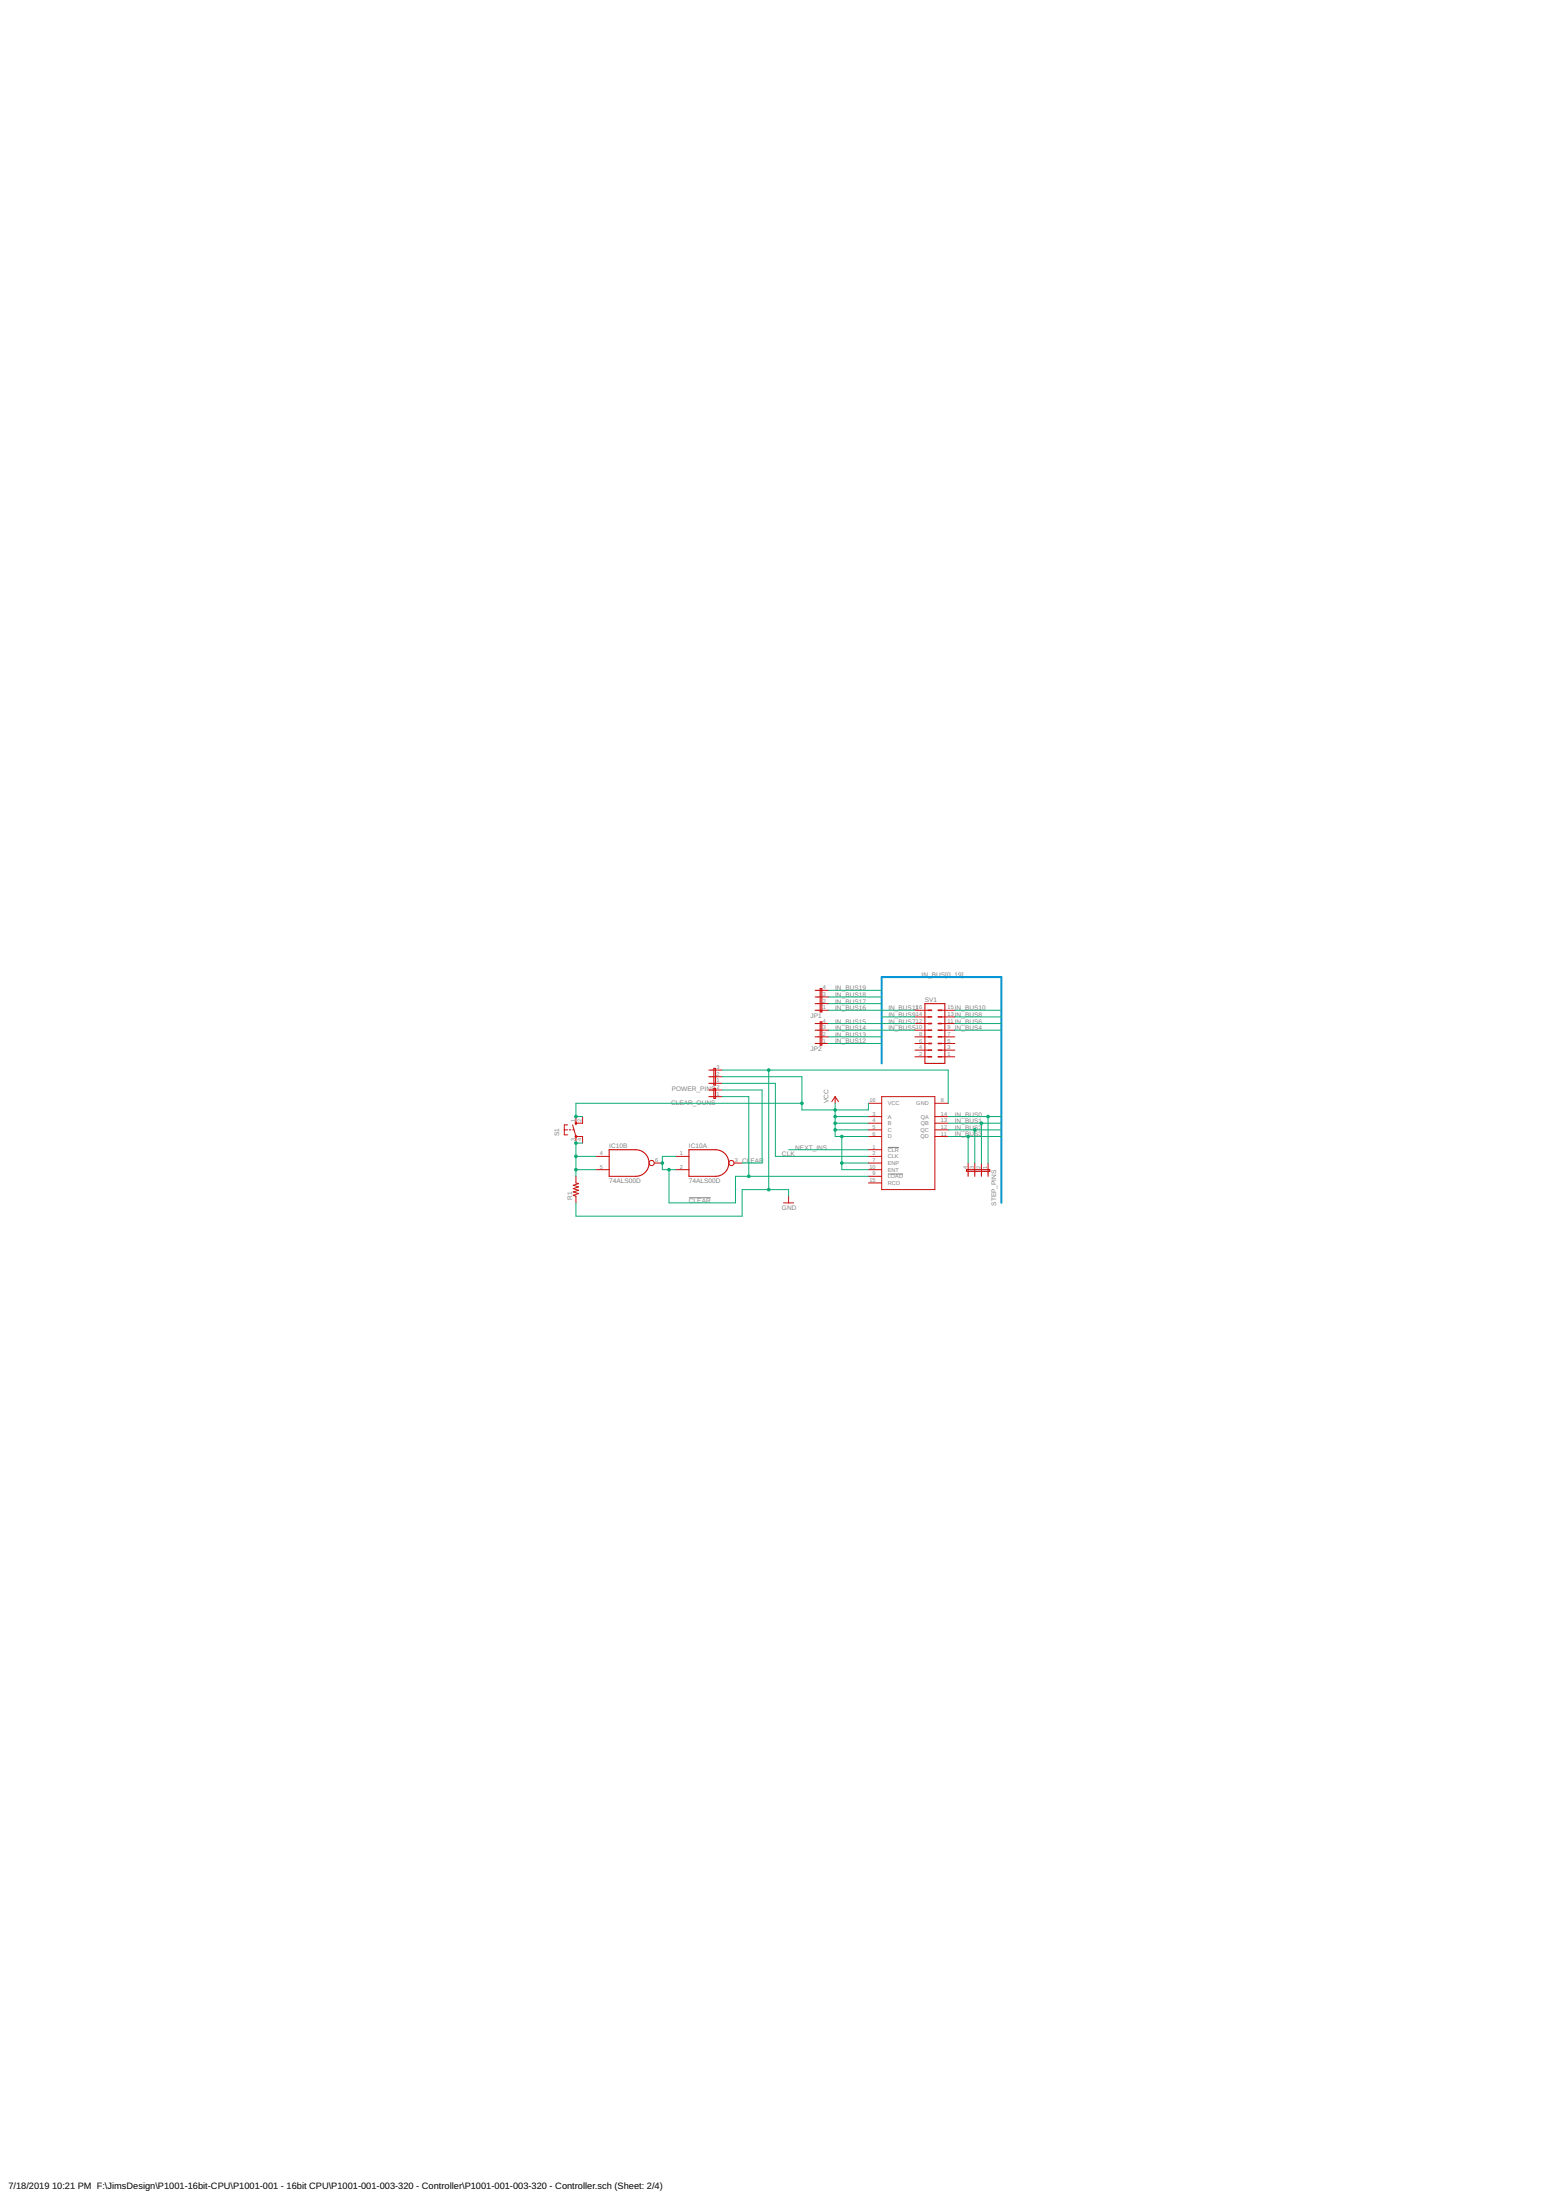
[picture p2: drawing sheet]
<svg xmlns="http://www.w3.org/2000/svg" width="594mm" height="841mm" viewBox="0 0 594 841" stroke-linecap="round" stroke-linejoin="round" font-family="sans-serif">
<path d="M339.2 438.6h4.3M263.2 457.9h8.3M339.2 448.8h5.8" fill="none" stroke="#808080" stroke-width=".38"/>
<g fill="none" stroke="#c90d0c" stroke-width=".42">
<path d="M311.4 378.6h1.3M313.4 378h.6v8.8h-.6zM311.4 383.7h1.3M311.4 381.1h1.3M311.4 386.2h1.3M311.4 393.8h1.3M311.4 396.4h1.3M311.4 398.9h1.3M311.4 391.3h1.3M313.4 390.7h.6v8.8h-.6zM353.4 383.7h7.6v22.8h-7.6zM270.8 419.2h1.3"/>
<path d="M270.8 416.7h1.3M270.8 409.1h1.3M270.8 411.6h1.3M270.8 414.1h1.3M272.7 408.4h.7v6.4h-.7zM272.7 416.1h.7v3.8h-.7zM232.7 439.5h10.2a5.1 5.1 0 0 1 5.1 5.1 5.1 5.1 0 0 1-5.1 5.1h-10.2zM263.2 439.5h10.2a5.1 5.1 0 0 1 5 5.1 5.1 5.1 0 0 1-5 5.1h-10.2zM369.2 447.1h8.9v.7h-8.9zM369.9 448.4v1.3M372.4 448.4v1.3M374.9 448.4v1.3"/>
<path d="M377.5 448.4v1.3"/>
</g>
<g fill="none" stroke="#c90d0c" stroke-width=".38">
<path d="M312.7 378.6h3.8M312.7 391.3h3.8M312.7 398.9h3.8M312.7 396.4h3.8M312.7 393.8h3.8M312.7 386.2h3.8M312.7 381.1h3.8M312.7 383.7h3.8M349.5 391.3h5.1M349.5 398.9h5.1M349.5 396.4h5.1M349.5 393.8h5.1"/>
<path d="M349.5 388.7h5.1M349.5 386.2h5.1M359.7 391.3h5.1M359.7 398.9h5.1M359.7 396.4h5.1M359.7 393.8h5.1M359.7 388.7h5.1M359.7 386.2h5.1M272.1 419.2h3.8M272.1 416.7h3.8M272.1 409.1h3.8M272.1 411.6h3.8"/>
<path d="M272.1 414.1h3.8M319.1 419.2l1.2 1.9M319.1 419.2l-1.3 1.9M319.1 419.2v2.6M336.8 419.2h20.4v35.6h-20.4zM349.5 404h5.1M349.5 401.4h5.1M359.7 404h5.1M359.7 401.4h5.1M215.6 431.9h1.3M216.9 430h-1.3v3.8h1.3M217.5 431.9h.6"/>
<path d="M218.8 431.9h.6M218.8 430l1.2 4.5M220 434.5h2.6v2.5M220 426.8v3.2M220 434.5v2.5M222.6 426.8v2.6h-2.6M331.8 426.8h5M331.8 429.4h5M331.8 431.9h5M331.8 434.5h5M331.8 421.8h5M331.8 439.5h5"/>
<path d="M357.2 426.8h5M357.2 429.4h5M357.2 431.9h5M357.2 434.5h5M357.2 421.8h5M220 449.7v2.5l1 .3-2 .6 2 .6-2 .7 2 .6-2 .7 2 .6-2 .6 1 .4v2.5M227.6 442.1h5.1M227.6 447.1h5.1M250 444.6h3M258.1 442.1h5.1M258.1 447.1h5.1M280.4 444.6h3.1"/>
<path d="M299.4 459.8h3.8M301.3 457.3v2.5M331.8 442.1h5M331.8 444.6h5M331.8 447.1h5M331.8 449.7h5M331.8 452.2h5M369.9 444.6v3.8M372.4 444.6v3.8M374.9 444.6v3.8M377.5 444.6v3.8"/>
<circle cx="249" cy="444.6" r=".99"/>
<circle cx="279.4" cy="444.6" r=".99"/>
</g>
<g fill="none" stroke="#c90d0c" stroke-width=".61">
<path d="M354.6 393.8h1.3M354.6 396.4h1.3M354.6 398.9h1.3M354.6 391.3h1.3M354.6 388.7h1.3M354.6 386.2h1.3M358.4 393.8h1.3M358.4 396.4h1.3M358.4 398.9h1.3M358.4 391.3h1.3M358.4 388.7h1.3M358.4 386.2h1.3"/>
<path d="M354.6 401.4h1.3M354.6 404h1.3M358.4 401.4h1.3M358.4 404h1.3"/>
</g>
<g fill="#c90d0c" stroke="#c90d0c" stroke-width=".38">
<path d="M219.8 434.2h.5v.5h-.5z" fill-rule="evenodd"/>
<circle cx="220" cy="429.4" r=".33"/>
</g>
<path d="M336.8 406.5v-33h45.8v86.3" fill="none" stroke="#0696d7" stroke-width=".76"/>
<g fill="none" stroke="#0dab76" stroke-width=".38">
<path d="M316.5 378.6h20.3M316.5 393.8h33M316.5 391.3h33M316.5 386.2h33M316.5 398.9h20.3M316.5 396.4h20.3M316.5 383.7h20.3M316.5 381.1h20.3M336.8 388.7h12.7M364.8 393.8h17.8M364.8 391.3h17.8M364.8 388.7h17.8"/>
<path d="M364.8 386.2h17.8M275.9 411.6h30.5v12.7h25.4v-2.5M275.9 416.7h15.2v27.9h-7.6M275.9 414.1h20.3v28h35.6M275.9 409.1h86.3v12.7M275.9 419.2h10.2v30.5M293.7 409.1v45.7M222.6 437h-2.6v12.7M301.3 439.5h30.5M306.4 421.8h-86.4v5h2.6M319.1 426.8h12.7M319.1 429.4h12.7"/>
<path d="M319.1 431.9h12.7M319.1 421.8v12.7h12.7M321.6 434.5v12.6h10.2M362.2 426.8h20.4M362.2 429.4h20.4M362.2 431.9h20.4M362.2 434.5h20.4M369.9 434.5v10.1M372.4 431.9v12.7M374.9 429.4v15.2M377.5 426.8v17.8M220 447.1h7.6"/>
<path d="M220 442.1h7.6M255.6 447.1v12.7h25.4v-10.1h50.8M258.1 442.1h-5.1v5h5.1M301.3 457.3v-2.5h-17.8v10.1h-63.5v-5.1M321.6 444.6h10.2"/>
</g>
<g fill="#0dab76" stroke="#0dab76" stroke-width=".38">
<circle cx="377.5" cy="426.8" r=".51"/>
<circle cx="374.9" cy="429.4" r=".51"/>
<circle cx="372.4" cy="431.9" r=".51"/>
<circle cx="369.9" cy="434.5" r=".51"/>
<circle cx="319.1" cy="426.8" r=".51"/>
<circle cx="319.1" cy="429.4" r=".51"/>
<circle cx="319.1" cy="431.9" r=".51"/>
<circle cx="319.1" cy="424.3" r=".51"/>
<circle cx="321.6" cy="434.5" r=".51"/>
<circle cx="321.6" cy="444.6" r=".51"/>
<circle cx="306.4" cy="421.8" r=".51"/>
<circle cx="220" cy="426.8" r=".51"/>
<circle cx="293.7" cy="409.1" r=".51"/>
<circle cx="293.7" cy="454.8" r=".51"/>
<circle cx="253" cy="444.6" r=".51"/>
<circle cx="255.6" cy="447.1" r=".51"/>
<circle cx="286.1" cy="449.7" r=".51"/>
<circle cx="220" cy="447.1" r=".51"/>
<circle cx="220" cy="442.1" r=".51"/>
<circle cx="220" cy="437" r=".51"/>
</g>
<g font-size="3.5">
<text x="3.2" y="836.8">7/18/2019</text>
<text x="19.9" y="836.8">10:21 PM F:\JimsDesign\P1001-16bit-CPU\P1001-001 - 16bit CPU\P1001-001-003-320 - Controller\P1001-001-003-320 - Controller.sch (Sheet: 2/4)</text>
</g>
<g font-size="2.5" fill="#808080">
<text x="352.1" y="373.5">IN_BUS[0..19]</text>
<text x="319.1" y="383.7">IN_BUS17</text>
<text x="319.1" y="381.1">IN_BUS18</text>
<text x="319.1" y="378.6">IN_BUS19</text>
<text x="353.4" y="382.9">SV1</text>
<text x="309.7" y="389.3">JP1</text>
<text x="319.1" y="386.2">IN_BUS16</text>
<text x="339.4" y="388.8">IN_BUS9</text>
<text x="339.4" y="386.2">IN_BUS11</text>
<text x="364.8" y="388.8">IN_BUS8</text>
<text x="364.8" y="386.2">IN_BUS10</text>
<text x="319.1" y="393.8">IN_BUS14</text>
<text x="319.1" y="391.3">IN_BUS15</text>
<text x="339.4" y="393.8">IN_BUS5</text>
<text x="339.4" y="391.3">IN_BUS7</text>
<text x="364.8" y="393.8">IN_BUS4</text>
<text x="364.8" y="391.3">IN_BUS6</text>
<text x="309.7" y="402">JP2</text>
<text x="319.1" y="398.9">IN_BUS12</text>
<text x="319.1" y="396.4">IN_BUS13</text>
<text x="256.6" y="417.2">POWER_PINS</text>
<text x="256.4" y="422.3">CLEAR_OUNS</text>
<text x="316.5" y="421.8" transform="rotate(-90 316.5 421.8)">VCC</text>
<text x="364.8" y="426.8">IN_BUS0</text>
<text x="364.8" y="429.4">IN_BUS1</text>
<text x="364.8" y="431.9">IN_BUS2</text>
<text x="213.7" y="434.5" transform="rotate(-90 213.7 434.5)">S1</text>
<text x="364.8" y="434.5">IN_BUS3</text>
<text x="232.7" y="438.9">IC10B</text>
<text x="263.2" y="438.9">IC10A</text>
<text x="298.8" y="442.1">CLK</text>
<text x="303.8" y="439.5">NEXT_INS</text>
<text x="283.5" y="444.6">CL</text>
<text x="286.7" y="444.6">EAR</text>
<text x="232.7" y="452.2">74ALS00D</text>
<text x="263.2" y="452.2">74ALS00D</text>
<text x="218.5" y="458.6" transform="rotate(-90 218.5 458.6)">R1</text>
<text x="263.2" y="459.8">CLEAR</text>
<text x="380.5" y="461" transform="rotate(-90 380.5 461)">STEP_PINS</text>
<text x="298.8" y="462.4">GND</text>
</g>
<g font-size="2.1" fill="#808080">
<text x="314.3" y="383.3">2</text>
<text x="314.3" y="380.8">3</text>
<text x="314.3" y="378.2">4</text>
<text x="314.3" y="385.9">1</text>
<text x="349.9" y="388.4">14</text>
<text x="349.9" y="385.9">16</text>
<text x="362" y="388.4">13</text>
<text x="362" y="385.9">15</text>
<text x="314.3" y="393.5">3</text>
<text x="314.3" y="390.9">4</text>
<text x="349.9" y="393.5">10</text>
<text x="349.9" y="390.9">12</text>
<text x="362" y="393.5">9</text>
<text x="362" y="390.9">11</text>
<text x="314.3" y="398.6">1</text>
<text x="314.3" y="396">2</text>
<text x="351.1" y="401.1">4</text>
<text x="351.1" y="398.6">6</text>
<text x="351.1" y="396">8</text>
<text x="362" y="401.1">3</text>
<text x="362" y="398.6">5</text>
<text x="362" y="396">7</text>
<text x="351.1" y="403.6">2</text>
<text x="362" y="403.6">1</text>
<text x="273.7" y="413.8">1</text>
<text x="273.7" y="411.2">2</text>
<text x="273.7" y="408.7">3</text>
<text x="273.7" y="418.9">1</text>
<text x="273.7" y="416.3">2</text>
<text x="332.1" y="421.4">16</text>
<text x="339.2" y="422.5">VCC</text>
<text x="350.1" y="422.5">GND</text>
<text x="359.5" y="421.4">8</text>
<text x="219.7" y="429" transform="rotate(-90 219.7 429)">1</text>
<text x="222.2" y="429" transform="rotate(-90 222.2 429)">2</text>
<text x="333.3" y="426.5">3</text>
<text x="333.3" y="429">4</text>
<text x="333.3" y="431.6">5</text>
<text x="339.2" y="427.6">A</text>
<text x="339.2" y="430.1">B</text>
<text x="351.7" y="427.6">QA</text>
<text x="351.7" y="430.1">QB</text>
<text x="359.5" y="426.5">14</text>
<text x="359.5" y="429">13</text>
<text x="359.5" y="431.6">12</text>
<text x="219.7" y="436" transform="rotate(-90 219.7 436)">3</text>
<text x="222.2" y="436" transform="rotate(-90 222.2 436)">4</text>
<text x="333.3" y="434.1">6</text>
<text x="339.2" y="432.7">C</text>
<text x="339.2" y="435.2">D</text>
<text x="351.6" y="432.7">QC</text>
<text x="351.6" y="435.2">QD</text>
<text x="359.5" y="434.1">11</text>
<text x="229.2" y="441.7">4</text>
<text x="259.7" y="441.7">1</text>
<text x="333.3" y="439.2">1</text>
<text x="333.3" y="441.7">2</text>
<text x="339.2" y="440.3">CLR</text>
<text x="339.2" y="442.8">CLK</text>
<text x="229.2" y="446.8">5</text>
<text x="250.3" y="444.3">6</text>
<text x="259.7" y="446.8">2</text>
<text x="280.8" y="444.3">3</text>
<text x="332.1" y="446.8">10</text>
<text x="333.3" y="444.3">7</text>
<text x="333.3" y="449.3">9</text>
<text x="339.2" y="445.4">ENP</text>
<text x="339.2" y="447.9">ENT</text>
<text x="369.5" y="446.8" transform="rotate(-90 369.5 446.8)">4</text>
<text x="372" y="446.8" transform="rotate(-90 372 446.8)">3</text>
<text x="374.6" y="446.8" transform="rotate(-90 374.6 446.8)">2</text>
<text x="377.1" y="446.8" transform="rotate(-90 377.1 446.8)">1</text>
<text x="332.1" y="451.9">15</text>
<text x="339.2" y="450.5">LOAD</text>
<text x="339.2" y="453">RCO</text>
</g>
</svg>
